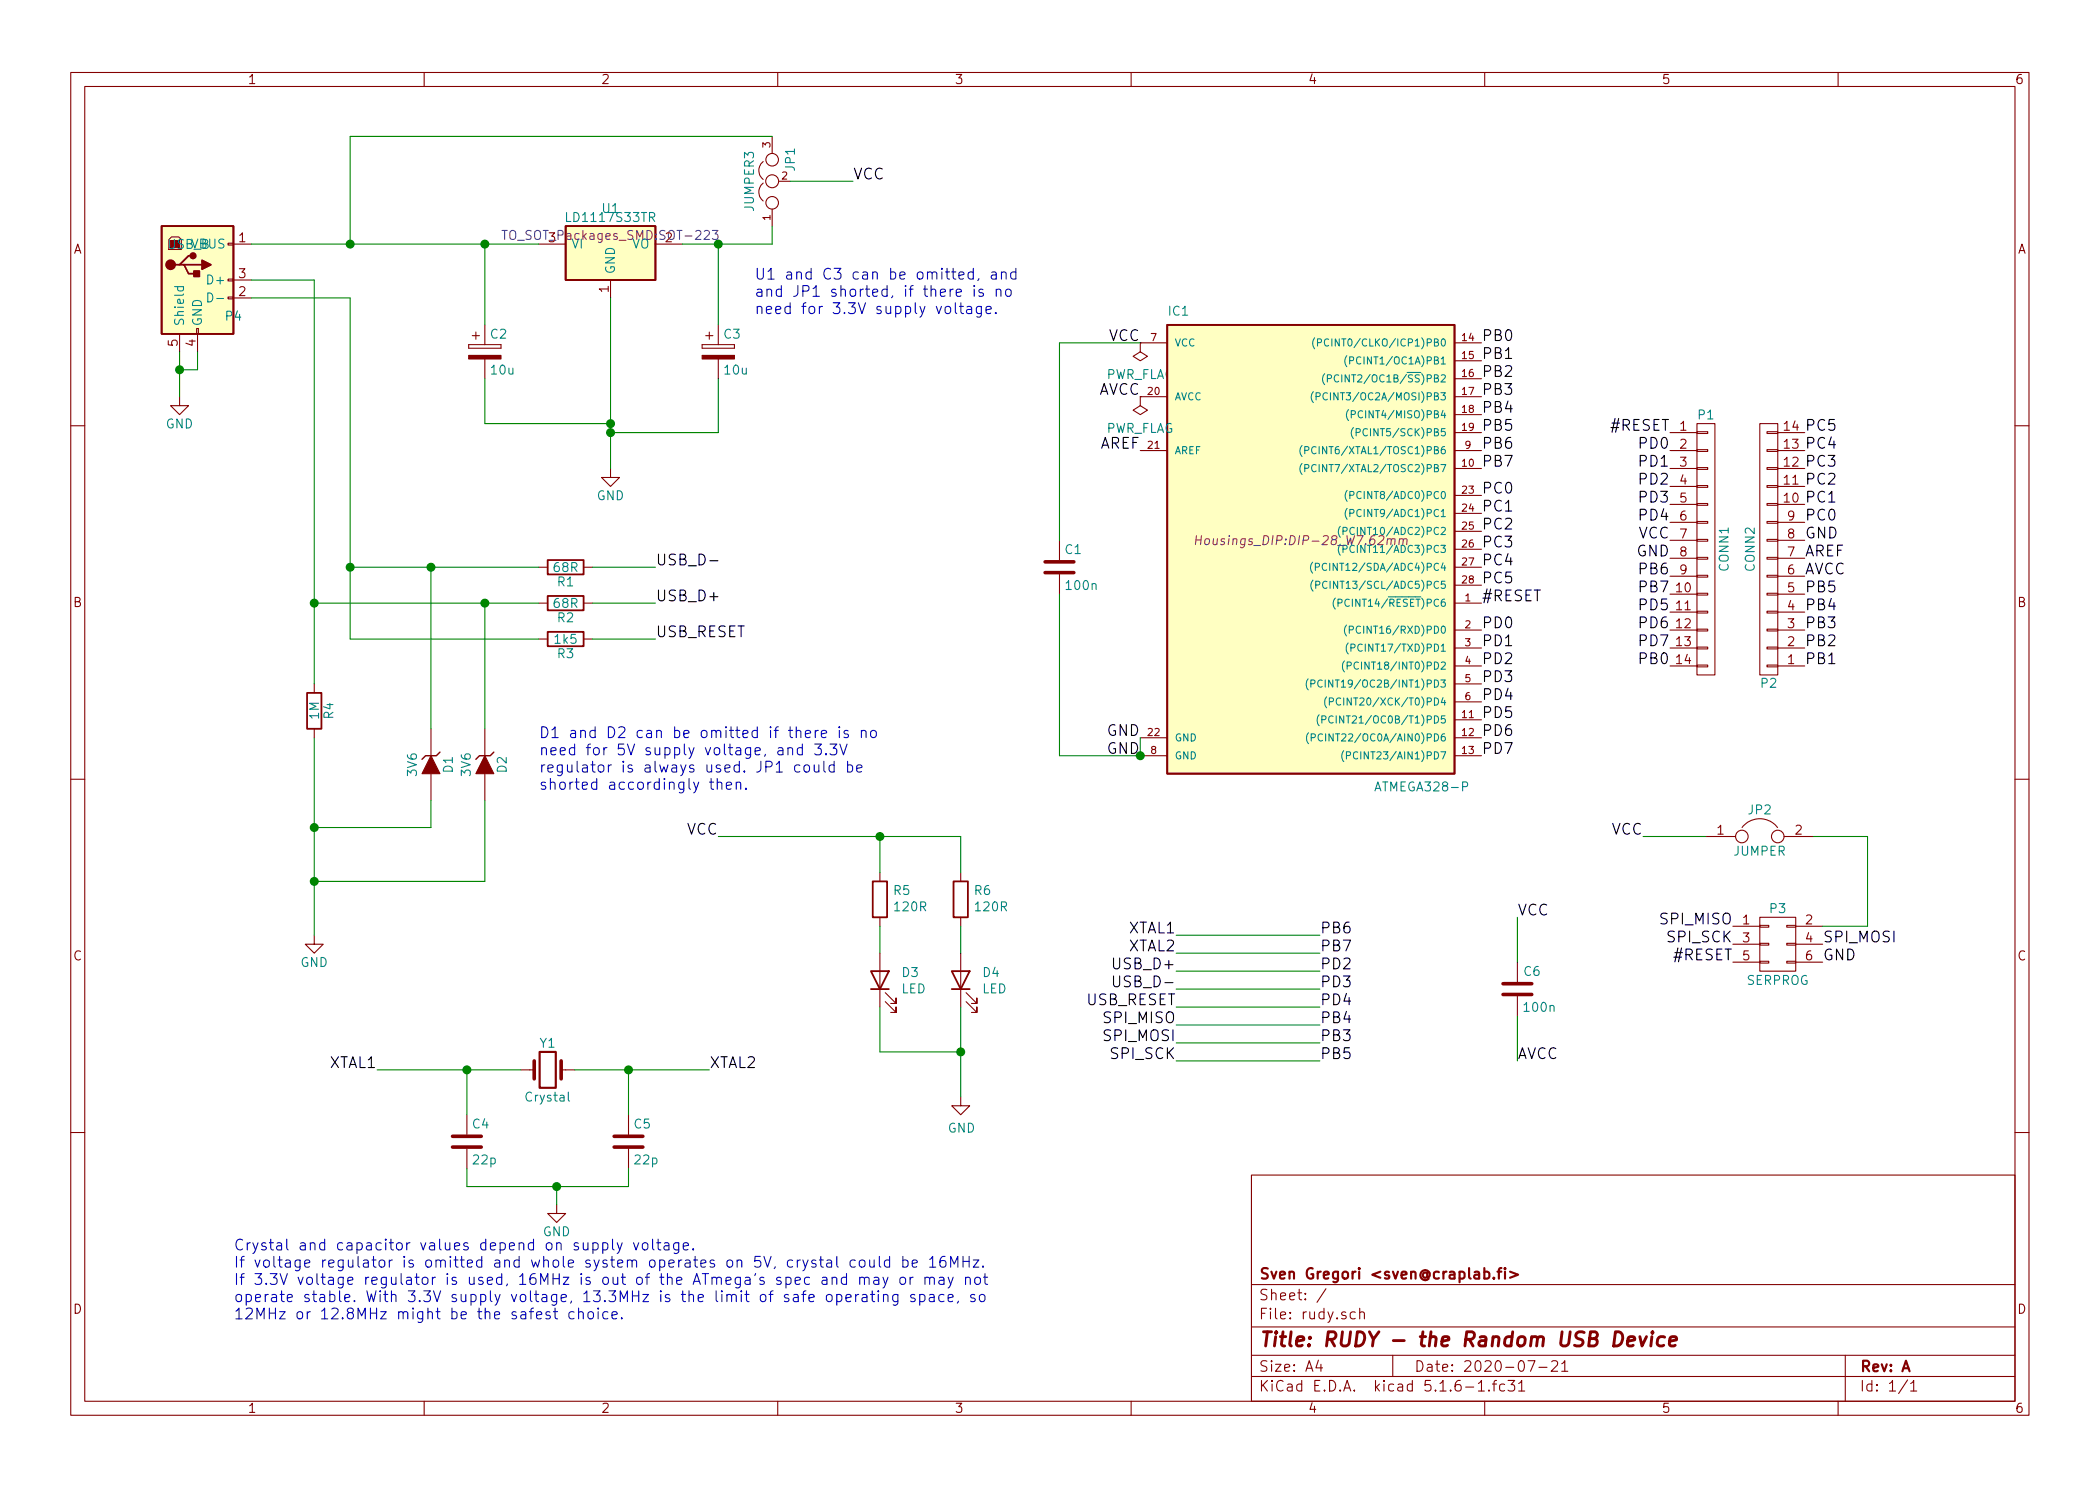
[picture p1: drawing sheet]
EESchema Schematic File Version 4
EELAYER 30 0
EELAYER END
$Descr A4 11693 8268
encoding utf-8
Sheet 1 1
Title "RUDY - the Random USB Device"
Date "2020-07-21"
Rev "A"
Comp "Sven Gregori <sven@craplab.fi>"
Comment1 ""
Comment2 ""
Comment3 ""
Comment4 ""
$EndDescr
$Comp
L rudy-rescue:ATMEGA328-P IC1
U 1 1
P 7250 3000
F 0 "IC1" H 6500 4250 50  0000 L BNN
F 1 "ATMEGA328-P" H 7650 1600 50  0000 L BNN
F 2 "Housings_DIP:DIP-28_W7.62mm" H 7250 3000 50  0000 C CIN
F 3 "" H 7250 3000 50  0000 C CNN
	1    7250 3000
	1    0    0    -1  
$EndComp
$Comp
L rudy-rescue:CONN_01X14 P2
U 1 1
P 9850 3050
F 0 "P2" H 9850 3800 50  0000 C CNN
F 1 "CONN2" V 9950 3050 50  0000 C CNN
F 2 "Socket_Strips:Socket_Strip_Straight_1x14_Pitch2.54mm" H 9850 3050 50  0001 C CNN
F 3 "" H 9850 3050 50  0000 C CNN
	1    9850 3050
	-1   0    0    1   
$EndComp
$Comp
L rudy-rescue:CONN_01X14 P1
U 1 1
P 9500 3050
F 0 "P1" H 9500 3800 50  0000 C CNN
F 1 "CONN1" V 9600 3050 50  0000 C CNN
F 2 "Socket_Strips:Socket_Strip_Straight_1x14_Pitch2.54mm" H 9500 3050 50  0001 C CNN
F 3 "" H 9500 3050 50  0000 C CNN
	1    9500 3050
	1    0    0    -1  
$EndComp
$Comp
L rudy-rescue:C C1
U 1 1
P 5900 3150
F 0 "C1" H 5925 3250 50  0000 L CNN
F 1 "100n" H 5925 3050 50  0000 L CNN
F 2 "Capacitor_SMD:C_0805_2012Metric" H 5938 3000 50  0001 C CNN
F 3 "" H 5900 3150 50  0000 C CNN
	1    5900 3150
	1    0    0    -1  
$EndComp
Text Label 8250 1900 0    60   ~ 0
PB0
Text Label 8250 2000 0    60   ~ 0
PB1
Text Label 8250 2100 0    60   ~ 0
PB2
Text Label 8250 2200 0    60   ~ 0
PB3
Text Label 8250 2300 0    60   ~ 0
PB4
Text Label 8250 2400 0    60   ~ 0
PB5
Text Label 8250 2500 0    60   ~ 0
PB6
Text Label 8250 2600 0    60   ~ 0
PB7
Text Label 8250 2750 0    60   ~ 0
PC0
Text Label 8250 2850 0    60   ~ 0
PC1
Text Label 8250 2950 0    60   ~ 0
PC2
Text Label 8250 3050 0    60   ~ 0
PC3
Text Label 8250 3150 0    60   ~ 0
PC4
Text Label 8250 3250 0    60   ~ 0
PC5
Text Label 8250 3500 0    60   ~ 0
PD0
Text Label 8250 3600 0    60   ~ 0
PD1
Text Label 8250 3350 0    60   ~ 0
#RESET
Text Label 8250 3700 0    60   ~ 0
PD2
Text Label 8250 3800 0    60   ~ 0
PD3
Text Label 8250 3900 0    60   ~ 0
PD4
Text Label 8250 4000 0    60   ~ 0
PD5
Text Label 8250 4100 0    60   ~ 0
PD6
Text Label 8250 4200 0    60   ~ 0
PD7
Text Label 6350 1900 2    60   ~ 0
VCC
Text Label 6350 2200 2    60   ~ 0
AVCC
Text Label 6350 2500 2    60   ~ 0
AREF
Text Label 6350 4100 2    60   ~ 0
GND
Text Label 6350 4200 2    60   ~ 0
GND
$Comp
L power:PWR_FLAG #FLG01
U 1 1
P 6350 1900
F 0 "#FLG01" H 6350 1995 50  0001 C CNN
F 1 "PWR_FLAG" H 6350 2080 50  0000 C CNN
F 2 "" H 6350 1900 50  0000 C CNN
F 3 "" H 6350 1900 50  0000 C CNN
	1    6350 1900
	-1   0    0    1   
$EndComp
Text Label 9300 2400 2    60   ~ 0
#RESET
Text Label 9300 2500 2    60   ~ 0
PD0
Text Label 9300 2600 2    60   ~ 0
PD1
Text Label 9300 2700 2    60   ~ 0
PD2
Text Label 9300 2800 2    60   ~ 0
PD3
Text Label 9300 2900 2    60   ~ 0
PD4
Text Label 9300 3000 2    60   ~ 0
VCC
Text Label 9300 3100 2    60   ~ 0
GND
Text Label 9300 3200 2    60   ~ 0
PB6
Text Label 9300 3300 2    60   ~ 0
PB7
Text Label 9300 3400 2    60   ~ 0
PD5
Text Label 9300 3500 2    60   ~ 0
PD6
Text Label 9300 3600 2    60   ~ 0
PD7
Text Label 9300 3700 2    60   ~ 0
PB0
Text Label 10050 3700 0    60   ~ 0
PB1
Text Label 10050 3600 0    60   ~ 0
PB2
Text Label 10050 3500 0    60   ~ 0
PB3
Text Label 10050 3400 0    60   ~ 0
PB4
Text Label 10050 3300 0    60   ~ 0
PB5
Text Label 10050 3200 0    60   ~ 0
AVCC
Text Label 10050 3100 0    60   ~ 0
AREF
Text Label 10050 3000 0    60   ~ 0
GND
Text Label 10050 2900 0    60   ~ 0
PC0
Text Label 10050 2800 0    60   ~ 0
PC1
Text Label 10050 2700 0    60   ~ 0
PC2
Text Label 10050 2600 0    60   ~ 0
PC3
Text Label 10050 2500 0    60   ~ 0
PC4
Text Label 10050 2400 0    60   ~ 0
PC5
$Comp
L power:PWR_FLAG #FLG02
U 1 1
P 6350 2200
F 0 "#FLG02" H 6350 2295 50  0001 C CNN
F 1 "PWR_FLAG" H 6350 2380 50  0000 C CNN
F 2 "" H 6350 2200 50  0000 C CNN
F 3 "" H 6350 2200 50  0000 C CNN
	1    6350 2200
	-1   0    0    1   
$EndComp
$Comp
L rudy-rescue:USB_B P4
U 1 1
P 1100 1550
F 0 "P4" H 1300 1350 50  0000 C CNN
F 1 "USB_B" H 1050 1750 50  0000 C CNN
F 2 "Connect:USB_Mini-B" V 1050 1450 50  0001 C CNN
F 3 "" V 1050 1450 50  0000 C CNN
	1    1100 1550
	1    0    0    -1  
$EndComp
$Comp
L rudy-rescue:R R4
U 1 1
P 1750 3950
F 0 "R4" V 1830 3950 50  0000 C CNN
F 1 "1M" V 1750 3950 50  0000 C CNN
F 2 "Resistor_SMD:R_0805_2012Metric" V 1680 3950 50  0001 C CNN
F 3 "" H 1750 3950 50  0000 C CNN
	1    1750 3950
	1    0    0    -1  
$EndComp
$Comp
L rudy-rescue:R R2
U 1 1
P 3150 3350
F 0 "R2" V 3230 3350 50  0000 C CNN
F 1 "68R" V 3150 3350 50  0000 C CNN
F 2 "Resistor_SMD:R_0805_2012Metric" V 3080 3350 50  0001 C CNN
F 3 "" H 3150 3350 50  0000 C CNN
	1    3150 3350
	0    1    1    0   
$EndComp
$Comp
L rudy-rescue:R R3
U 1 1
P 3150 3550
F 0 "R3" V 3230 3550 50  0000 C CNN
F 1 "1k5" V 3150 3550 50  0000 C CNN
F 2 "Resistor_SMD:R_0805_2012Metric" V 3080 3550 50  0001 C CNN
F 3 "" H 3150 3550 50  0000 C CNN
	1    3150 3550
	0    1    1    0   
$EndComp
$Comp
L rudy-rescue:R R1
U 1 1
P 3150 3150
F 0 "R1" V 3230 3150 50  0000 C CNN
F 1 "68R" V 3150 3150 50  0000 C CNN
F 2 "Resistor_SMD:R_0805_2012Metric" V 3080 3150 50  0001 C CNN
F 3 "" H 3150 3150 50  0000 C CNN
	1    3150 3150
	0    1    1    0   
$EndComp
$Comp
L power:GND #PWR03
U 1 1
P 1750 5200
F 0 "#PWR03" H 1750 4950 50  0001 C CNN
F 1 "GND" H 1750 5050 50  0000 C CNN
F 2 "" H 1750 5200 50  0000 C CNN
F 3 "" H 1750 5200 50  0000 C CNN
	1    1750 5200
	1    0    0    -1  
$EndComp
$Comp
L rudy-rescue:CP C2
U 1 1
P 2700 1950
F 0 "C2" H 2725 2050 50  0000 L CNN
F 1 "10u" H 2725 1850 50  0000 L CNN
F 2 "Capacitors_Tantalum_SMD:CP_Tantalum_Case-A_EIA-3216-18_Reflow" H 2738 1800 50  0001 C CNN
F 3 "" H 2700 1950 50  0000 C CNN
	1    2700 1950
	1    0    0    -1  
$EndComp
$Comp
L rudy-rescue:CP C3
U 1 1
P 4000 1950
F 0 "C3" H 4025 2050 50  0000 L CNN
F 1 "10u" H 4025 1850 50  0000 L CNN
F 2 "Capacitors_Tantalum_SMD:CP_Tantalum_Case-A_EIA-3216-18_Reflow" H 4038 1800 50  0001 C CNN
F 3 "" H 4000 1950 50  0000 C CNN
	1    4000 1950
	1    0    0    -1  
$EndComp
$Comp
L rudy-rescue:LD1117S33TR U1
U 1 1
P 3400 1400
F 0 "U1" H 3400 1650 50  0000 C CNN
F 1 "LD1117S33TR" H 3400 1600 50  0000 C CNN
F 2 "TO_SOT_Packages_SMD:SOT-223" H 3400 1500 50  0000 C CNN
F 3 "" H 3400 1400 50  0000 C CNN
	1    3400 1400
	1    0    0    -1  
$EndComp
$Comp
L rudy-rescue:Crystal Y1
U 1 1
P 3050 5950
F 0 "Y1" H 3050 6100 50  0000 C CNN
F 1 "Crystal" H 3050 5800 50  0000 C CNN
F 2 "Crystals:Crystal_HC49-U_Vertical" H 3050 5950 50  0001 C CNN
F 3 "" H 3050 5950 50  0000 C CNN
	1    3050 5950
	1    0    0    -1  
$EndComp
$Comp
L rudy-rescue:C C4
U 1 1
P 2600 6350
F 0 "C4" H 2625 6450 50  0000 L CNN
F 1 "22p" H 2625 6250 50  0000 L CNN
F 2 "Capacitor_SMD:C_0805_2012Metric" H 2638 6200 50  0001 C CNN
F 3 "" H 2600 6350 50  0000 C CNN
	1    2600 6350
	1    0    0    -1  
$EndComp
$Comp
L rudy-rescue:C C5
U 1 1
P 3500 6350
F 0 "C5" H 3525 6450 50  0000 L CNN
F 1 "22p" H 3525 6250 50  0000 L CNN
F 2 "Capacitor_SMD:C_0805_2012Metric" H 3538 6200 50  0001 C CNN
F 3 "" H 3500 6350 50  0000 C CNN
	1    3500 6350
	1    0    0    -1  
$EndComp
$Comp
L power:GND #PWR04
U 1 1
P 3400 2600
F 0 "#PWR04" H 3400 2350 50  0001 C CNN
F 1 "GND" H 3400 2450 50  0000 C CNN
F 2 "" H 3400 2600 50  0000 C CNN
F 3 "" H 3400 2600 50  0000 C CNN
	1    3400 2600
	1    0    0    -1  
$EndComp
$Comp
L rudy-rescue:JUMPER3 JP1
U 1 1
P 4300 1000
F 0 "JP1" H 4350 900 50  0000 L CNN
F 1 "JUMPER3" H 4300 1100 50  0000 C BNN
F 2 "Pin_Headers:Pin_Header_Straight_1x03_Pitch2.54mm" H 4300 1000 50  0001 C CNN
F 3 "" H 4300 1000 50  0000 C CNN
	1    4300 1000
	0    -1   -1   0   
$EndComp
Text Label 4750 1000 0    60   ~ 0
VCC
$Comp
L rudy-rescue:ZENER D1
U 1 1
P 2400 4250
F 0 "D1" H 2400 4350 50  0000 C CNN
F 1 "3V6" H 2400 4150 50  0000 C CNN
F 2 "Diodes_SMD:D_SOD-323F" H 2400 4250 50  0001 C CNN
F 3 "" H 2400 4250 50  0000 C CNN
	1    2400 4250
	0    1    1    0   
$EndComp
$Comp
L rudy-rescue:ZENER D2
U 1 1
P 2700 4250
F 0 "D2" H 2700 4350 50  0000 C CNN
F 1 "3V6" H 2700 4150 50  0000 C CNN
F 2 "Diodes_SMD:D_SOD-323F" H 2700 4250 50  0001 C CNN
F 3 "" H 2700 4250 50  0000 C CNN
	1    2700 4250
	0    1    1    0   
$EndComp
Text Label 3650 3350 0    60   ~ 0
USB_D+
Text Label 3650 3150 0    60   ~ 0
USB_D-
Text Label 3650 3550 0    60   ~ 0
USB_RESET
$Comp
L power:GND #PWR05
U 1 1
P 3100 6700
F 0 "#PWR05" H 3100 6450 50  0001 C CNN
F 1 "GND" H 3100 6550 50  0000 C CNN
F 2 "" H 3100 6700 50  0000 C CNN
F 3 "" H 3100 6700 50  0000 C CNN
	1    3100 6700
	1    0    0    -1  
$EndComp
Text Label 2100 5950 2    60   ~ 0
XTAL1
Text Label 3950 5950 0    60   ~ 0
XTAL2
Wire Wire Line
	6350 4200 6350 4100
Wire Wire Line
	3400 1650 3400 2350
Wire Wire Line
	1400 1350 1950 1350
Wire Wire Line
	2700 2100 2700 2350
Wire Wire Line
	2700 2350 3400 2350
Connection ~ 3400 2350
Wire Wire Line
	3400 2400 4000 2400
Wire Wire Line
	4000 2400 4000 2100
Connection ~ 3400 2400
Wire Wire Line
	4000 1800 4000 1350
Wire Wire Line
	3800 1350 4000 1350
Wire Wire Line
	4300 1350 4300 1250
Connection ~ 4000 1350
Wire Wire Line
	4400 1000 4750 1000
Wire Wire Line
	2700 1800 2700 1350
Connection ~ 2700 1350
Wire Wire Line
	4300 750  1950 750 
Wire Wire Line
	1950 750  1950 1350
Connection ~ 1950 1350
Connection ~ 1750 3350
Wire Wire Line
	1750 4100 1750 4600
Wire Wire Line
	2400 4050 2400 3150
Connection ~ 2400 3150
Wire Wire Line
	2700 4050 2700 3350
Connection ~ 2700 3350
Wire Wire Line
	2400 4450 2400 4600
Wire Wire Line
	2400 4600 1750 4600
Connection ~ 1750 4600
Wire Wire Line
	2700 4450 2700 4900
Wire Wire Line
	2700 4900 1750 4900
Connection ~ 1750 4900
Wire Wire Line
	2600 6500 2600 6600
Wire Wire Line
	2600 6600 3100 6600
Wire Wire Line
	3500 6600 3500 6500
Wire Wire Line
	3100 6700 3100 6600
Connection ~ 3100 6600
Wire Wire Line
	2100 5950 2600 5950
Wire Wire Line
	2600 5950 2600 6200
Wire Wire Line
	3200 5950 3500 5950
Wire Wire Line
	3500 5950 3500 6200
Connection ~ 2600 5950
Connection ~ 3500 5950
Wire Wire Line
	6550 5400 7350 5400
Wire Wire Line
	6550 5300 7350 5300
Wire Wire Line
	6550 5200 7350 5200
Wire Wire Line
	6550 5500 7350 5500
Wire Wire Line
	6550 5600 7350 5600
Text Label 6550 5200 2    60   ~ 0
XTAL1
Text Label 6550 5300 2    60   ~ 0
XTAL2
Text Label 6550 5400 2    60   ~ 0
USB_D+
Text Label 6550 5500 2    60   ~ 0
USB_D-
Text Label 6550 5600 2    60   ~ 0
USB_RESET
Text Label 7350 5200 0    60   ~ 0
PB6
Text Label 7350 5300 0    60   ~ 0
PB7
Text Label 7350 5400 0    60   ~ 0
PD2
Text Label 7350 5500 0    60   ~ 0
PD3
Text Label 7350 5600 0    60   ~ 0
PD4
$Comp
L rudy-rescue:JUMPER JP2
U 1 1
P 9800 4650
F 0 "JP2" H 9800 4800 50  0000 C CNN
F 1 "JUMPER" H 9800 4570 50  0000 C CNN
F 2 "Pin_Headers:Pin_Header_Straight_1x02_Pitch2.54mm" H 9800 4650 50  0001 C CNN
F 3 "" H 9800 4650 50  0000 C CNN
	1    9800 4650
	1    0    0    -1  
$EndComp
$Comp
L rudy-rescue:CONN_02X03 P3
U 1 1
P 9900 5250
F 0 "P3" H 9900 5450 50  0000 C CNN
F 1 "SERPROG" H 9900 5050 50  0000 C CNN
F 2 "Connect:IDC_Header_Straight_6pins" H 9900 4050 50  0001 C CNN
F 3 "" H 9900 4050 50  0000 C CNN
	1    9900 5250
	1    0    0    -1  
$EndComp
Text Label 9650 5150 2    60   ~ 0
SPI_MISO
Text Label 9650 5250 2    60   ~ 0
SPI_SCK
Text Label 9650 5350 2    60   ~ 0
#RESET
Text Label 10150 5250 0    60   ~ 0
SPI_MOSI
Text Label 10150 5350 0    60   ~ 0
GND
Wire Wire Line
	6550 5700 7350 5700
Wire Wire Line
	6550 5800 7350 5800
Wire Wire Line
	6550 5900 7350 5900
Text Label 6550 5700 2    60   ~ 0
SPI_MISO
Text Label 6550 5900 2    60   ~ 0
SPI_SCK
Text Label 6550 5800 2    60   ~ 0
SPI_MOSI
Text Label 7350 5900 0    60   ~ 0
PB5
Text Label 7350 5700 0    60   ~ 0
PB4
Text Label 7350 5800 0    60   ~ 0
PB3
Wire Wire Line
	10150 5150 10400 5150
Wire Wire Line
	10400 5150 10400 4650
Wire Wire Line
	10400 4650 10100 4650
Wire Wire Line
	9500 4650 9150 4650
Text Label 9150 4650 2    60   ~ 0
VCC
Wire Wire Line
	6350 1900 5900 1900
Wire Wire Line
	5900 3300 5900 4200
Wire Wire Line
	5900 4200 6350 4200
Connection ~ 6350 4200
Text Notes 1300 7350 0    60   ~ 0
Crystal and capacitor values depend on supply voltage.\nIf voltage regulator is omitted and whole system operates on 5V, crystal could be 16MHz.\nIf 3.3V voltage regulator is used, 16MHz is out of the ATmega's spec and may or may not\noperate stable. With 3.3V supply voltage, 13.3MHz is the limit of safe operating space, so\n12MHz or 12.8MHz might be the safest choice.
Text Notes 4200 1750 0    60   ~ 0
U1 and C3 can be omitted, and\nand JP1 shorted, if there is no\nneed for 3.3V supply voltage.
Text Notes 3000 4400 0    60   ~ 0
D1 and D2 can be omitted if there is no\nneed for 5V supply voltage, and 3.3V\nregulator is always used. JP1 could be\nshorted accordingly then.
Wire Wire Line
	3300 3150 3650 3150
Wire Wire Line
	3300 3350 3650 3350
Wire Wire Line
	1750 3350 2700 3350
Wire Wire Line
	1950 3150 2400 3150
Wire Wire Line
	3300 3550 3650 3550
Wire Wire Line
	1950 3550 3000 3550
$Comp
L power:GND #PWR06
U 1 1
P 1000 2200
F 0 "#PWR06" H 1000 1950 50  0001 C CNN
F 1 "GND" H 1000 2050 50  0000 C CNN
F 2 "" H 1000 2200 50  0000 C CNN
F 3 "" H 1000 2200 50  0000 C CNN
	1    1000 2200
	1    0    0    -1  
$EndComp
Wire Wire Line
	1000 1950 1000 2050
Wire Wire Line
	1100 1950 1100 2050
Wire Wire Line
	1100 2050 1000 2050
Connection ~ 1000 2050
Wire Wire Line
	1950 1650 1950 3150
Wire Wire Line
	1750 1550 1750 3350
Wire Wire Line
	1400 1650 1950 1650
Connection ~ 1950 3150
Wire Wire Line
	1400 1550 1750 1550
Wire Wire Line
	3400 2350 3400 2400
Wire Wire Line
	3400 2400 3400 2600
Wire Wire Line
	4000 1350 4300 1350
Wire Wire Line
	2700 1350 3000 1350
Wire Wire Line
	1950 1350 2700 1350
Wire Wire Line
	1750 3350 1750 3800
Wire Wire Line
	2400 3150 3000 3150
Wire Wire Line
	2700 3350 3000 3350
Wire Wire Line
	1750 4600 1750 4900
Wire Wire Line
	1750 4900 1750 5200
Wire Wire Line
	3100 6600 3500 6600
Wire Wire Line
	2600 5950 2900 5950
Wire Wire Line
	3500 5950 3950 5950
Wire Wire Line
	1000 2050 1000 2200
Wire Wire Line
	1950 3150 1950 3550
$Comp
L Device:R R5
U 1 1
P 4900 5000
F 0 "R5" H 4830 4954 50  0000 R CNN
F 1 "120R" H 4830 5045 50  0000 R CNN
F 2 "Resistor_SMD:R_0805_2012Metric" V 4830 5000 50  0001 C CNN
F 3 "~" H 4900 5000 50  0001 C CNN
	1    4900 5000
	-1   0    0    1   
$EndComp
Wire Wire Line
	4900 5850 5350 5850
$Comp
L power:GND #PWR01
U 1 1
P 5350 6100
F 0 "#PWR01" H 5350 5850 50  0001 C CNN
F 1 "GND" H 5355 5927 50  0000 C CNN
F 2 "" H 5350 6100 50  0001 C CNN
F 3 "" H 5350 6100 50  0001 C CNN
	1    5350 6100
	1    0    0    -1  
$EndComp
Wire Wire Line
	5350 6100 5350 5850
Connection ~ 5350 5850
Text Label 4000 4650 2    60   ~ 0
VCC
Wire Wire Line
	4000 4650 4900 4650
Wire Wire Line
	5350 4650 5350 4850
Wire Wire Line
	4900 4850 4900 4650
Connection ~ 4900 4650
Wire Wire Line
	4900 4650 5350 4650
$Comp
L Device:LED D4
U 1 1
P 5350 5450
F 0 "D4" V 5389 5333 50  0000 R CNN
F 1 "LED" V 5298 5333 50  0000 R CNN
F 2 "LED_SMD:LED_0805_2012Metric" H 5350 5450 50  0001 C CNN
F 3 "~" H 5350 5450 50  0001 C CNN
	1    5350 5450
	0    -1   -1   0   
$EndComp
$Comp
L Device:LED D3
U 1 1
P 4900 5450
F 0 "D3" V 4939 5333 50  0000 R CNN
F 1 "LED" V 4848 5333 50  0000 R CNN
F 2 "LED_SMD:LED_0805_2012Metric" H 4900 5450 50  0001 C CNN
F 3 "~" H 4900 5450 50  0001 C CNN
	1    4900 5450
	0    -1   -1   0   
$EndComp
Wire Wire Line
	5350 5850 5350 5600
Wire Wire Line
	5350 5150 5350 5300
Wire Wire Line
	4900 5600 4900 5850
Wire Wire Line
	4900 5150 4900 5300
$Comp
L Device:R R6
U 1 1
P 5350 5000
F 0 "R6" H 5280 4954 50  0000 R CNN
F 1 "120R" H 5280 5045 50  0000 R CNN
F 2 "Resistor_SMD:R_0805_2012Metric" V 5280 5000 50  0001 C CNN
F 3 "~" H 5350 5000 50  0001 C CNN
	1    5350 5000
	-1   0    0    1   
$EndComp
Wire Wire Line
	5900 1900 5900 3000
$Comp
L rudy-rescue:C C6
U 1 1
P 8450 5500
F 0 "C6" H 8475 5600 50  0000 L CNN
F 1 "100n" H 8475 5400 50  0000 L CNN
F 2 "Capacitor_SMD:C_0805_2012Metric" H 8488 5350 50  0001 C CNN
F 3 "" H 8450 5500 50  0000 C CNN
	1    8450 5500
	1    0    0    -1  
$EndComp
Text Label 8450 5100 0    60   ~ 0
VCC
Text Label 8450 5900 0    60   ~ 0
AVCC
Wire Wire Line
	8450 5100 8450 5350
Wire Wire Line
	8450 5650 8450 5900
$EndSCHEMATC
